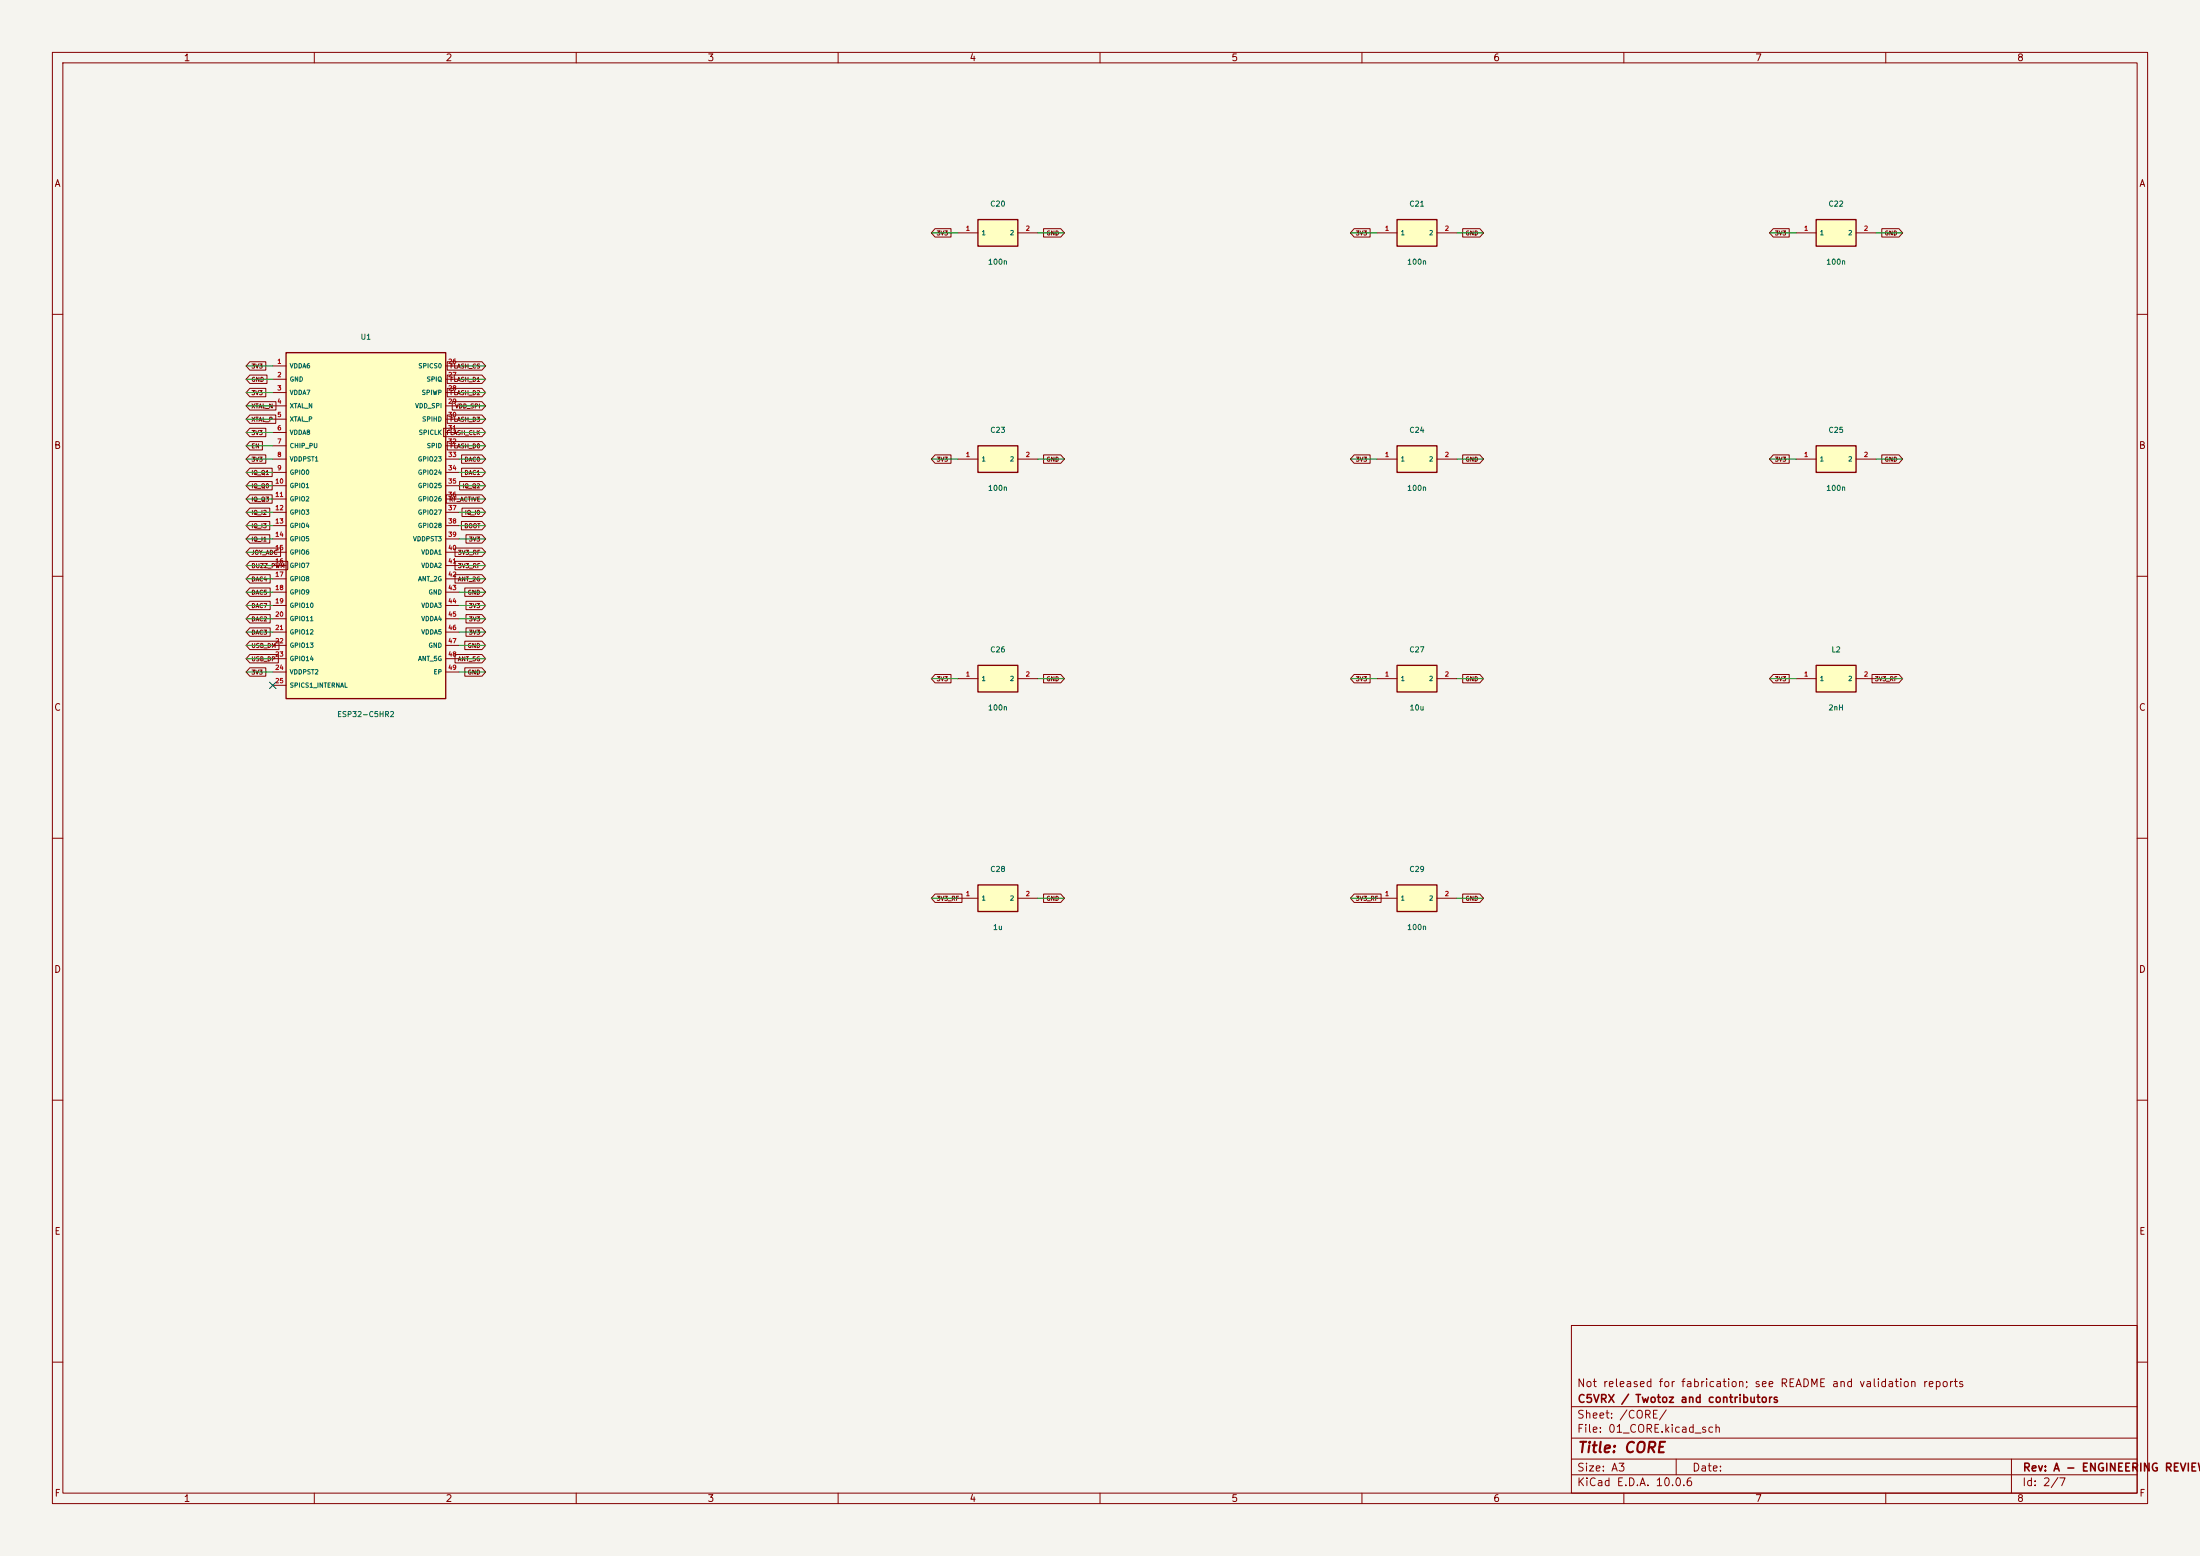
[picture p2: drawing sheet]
(kicad_sch (version 20260306) (generator "eeschema") (generator_version "10.0") (paper "A3") (title_block (title "CORE") (rev "A - ENGINEERING REVIEW") (company "C5VRX / Twotoz and contributors") (comment 1 "Not released for fabrication; see README and validation reports"))(lib_symbols (symbol "PRO:U1" (pin_names (offset 0.6)) (exclude_from_sim no) (in_bom yes) (on_board yes)(property "Reference" "U1" (at 0 35.02 0) (effects (font (size 1 1)) ))(property "Value" "ESP32-C5HR2" (at 0 -35.02 0) (effects (font (size 1 1)) ))(symbol "U1_0_1" (rectangle (start -15.24 33.02) (end 15.24 -33.02) (stroke (width 0.254) (type default)) (fill (type background))))(symbol "U1_1_1"(pin passive line (at -17.78 30.48 0) (length 2.54) (name "VDDA6" (effects (font (size 0.85 0.85)) )) (number "1" (effects (font (size 0.85 0.85)) )))(pin passive line (at -17.78 27.94 0) (length 2.54) (name "GND" (effects (font (size 0.85 0.85)) )) (number "2" (effects (font (size 0.85 0.85)) )))(pin passive line (at -17.78 25.4 0) (length 2.54) (name "VDDA7" (effects (font (size 0.85 0.85)) )) (number "3" (effects (font (size 0.85 0.85)) )))(pin passive line (at -17.78 22.86 0) (length 2.54) (name "XTAL_N" (effects (font (size 0.85 0.85)) )) (number "4" (effects (font (size 0.85 0.85)) )))(pin passive line (at -17.78 20.32 0) (length 2.54) (name "XTAL_P" (effects (font (size 0.85 0.85)) )) (number "5" (effects (font (size 0.85 0.85)) )))(pin passive line (at -17.78 17.78 0) (length 2.54) (name "VDDA8" (effects (font (size 0.85 0.85)) )) (number "6" (effects (font (size 0.85 0.85)) )))(pin passive line (at -17.78 15.24 0) (length 2.54) (name "CHIP_PU" (effects (font (size 0.85 0.85)) )) (number "7" (effects (font (size 0.85 0.85)) )))(pin passive line (at -17.78 12.7 0) (length 2.54) (name "VDDPST1" (effects (font (size 0.85 0.85)) )) (number "8" (effects (font (size 0.85 0.85)) )))(pin passive line (at -17.78 10.16 0) (length 2.54) (name "GPIO0" (effects (font (size 0.85 0.85)) )) (number "9" (effects (font (size 0.85 0.85)) )))(pin passive line (at -17.78 7.620000000000001 0) (length 2.54) (name "GPIO1" (effects (font (size 0.85 0.85)) )) (number "10" (effects (font (size 0.85 0.85)) )))(pin passive line (at -17.78 5.080000000000002 0) (length 2.54) (name "GPIO2" (effects (font (size 0.85 0.85)) )) (number "11" (effects (font (size 0.85 0.85)) )))(pin passive line (at -17.78 2.539999999999999 0) (length 2.54) (name "GPIO3" (effects (font (size 0.85 0.85)) )) (number "12" (effects (font (size 0.85 0.85)) )))(pin passive line (at -17.78 0.0 0) (length 2.54) (name "GPIO4" (effects (font (size 0.85 0.85)) )) (number "13" (effects (font (size 0.85 0.85)) )))(pin passive line (at -17.78 -2.5400000000000027 0) (length 2.54) (name "GPIO5" (effects (font (size 0.85 0.85)) )) (number "14" (effects (font (size 0.85 0.85)) )))(pin passive line (at -17.78 -5.080000000000002 0) (length 2.54) (name "GPIO6" (effects (font (size 0.85 0.85)) )) (number "15" (effects (font (size 0.85 0.85)) )))(pin passive line (at -17.78 -7.620000000000001 0) (length 2.54) (name "GPIO7" (effects (font (size 0.85 0.85)) )) (number "16" (effects (font (size 0.85 0.85)) )))(pin passive line (at -17.78 -10.16 0) (length 2.54) (name "GPIO8" (effects (font (size 0.85 0.85)) )) (number "17" (effects (font (size 0.85 0.85)) )))(pin passive line (at -17.78 -12.7 0) (length 2.54) (name "GPIO9" (effects (font (size 0.85 0.85)) )) (number "18" (effects (font (size 0.85 0.85)) )))(pin passive line (at -17.78 -15.239999999999998 0) (length 2.54) (name "GPIO10" (effects (font (size 0.85 0.85)) )) (number "19" (effects (font (size 0.85 0.85)) )))(pin passive line (at -17.78 -17.779999999999998 0) (length 2.54) (name "GPIO11" (effects (font (size 0.85 0.85)) )) (number "20" (effects (font (size 0.85 0.85)) )))(pin passive line (at -17.78 -20.319999999999997 0) (length 2.54) (name "GPIO12" (effects (font (size 0.85 0.85)) )) (number "21" (effects (font (size 0.85 0.85)) )))(pin passive line (at -17.78 -22.860000000000003 0) (length 2.54) (name "GPIO13" (effects (font (size 0.85 0.85)) )) (number "22" (effects (font (size 0.85 0.85)) )))(pin passive line (at -17.78 -25.400000000000002 0) (length 2.54) (name "GPIO14" (effects (font (size 0.85 0.85)) )) (number "23" (effects (font (size 0.85 0.85)) )))(pin passive line (at -17.78 -27.94 0) (length 2.54) (name "VDDPST2" (effects (font (size 0.85 0.85)) )) (number "24" (effects (font (size 0.85 0.85)) )))(pin passive line (at -17.78 -30.48 0) (length 2.54) (name "SPICS1_INTERNAL" (effects (font (size 0.85 0.85)) )) (number "25" (effects (font (size 0.85 0.85)) )))(pin passive line (at 17.78 30.48 180) (length 2.54) (name "SPICS0" (effects (font (size 0.85 0.85)) )) (number "26" (effects (font (size 0.85 0.85)) )))(pin passive line (at 17.78 27.94 180) (length 2.54) (name "SPIQ" (effects (font (size 0.85 0.85)) )) (number "27" (effects (font (size 0.85 0.85)) )))(pin passive line (at 17.78 25.4 180) (length 2.54) (name "SPIWP" (effects (font (size 0.85 0.85)) )) (number "28" (effects (font (size 0.85 0.85)) )))(pin passive line (at 17.78 22.86 180) (length 2.54) (name "VDD_SPI" (effects (font (size 0.85 0.85)) )) (number "29" (effects (font (size 0.85 0.85)) )))(pin passive line (at 17.78 20.32 180) (length 2.54) (name "SPIHD" (effects (font (size 0.85 0.85)) )) (number "30" (effects (font (size 0.85 0.85)) )))(pin passive line (at 17.78 17.78 180) (length 2.54) (name "SPICLK" (effects (font (size 0.85 0.85)) )) (number "31" (effects (font (size 0.85 0.85)) )))(pin passive line (at 17.78 15.24 180) (length 2.54) (name "SPID" (effects (font (size 0.85 0.85)) )) (number "32" (effects (font (size 0.85 0.85)) )))(pin passive line (at 17.78 12.7 180) (length 2.54) (name "GPIO23" (effects (font (size 0.85 0.85)) )) (number "33" (effects (font (size 0.85 0.85)) )))(pin passive line (at 17.78 10.16 180) (length 2.54) (name "GPIO24" (effects (font (size 0.85 0.85)) )) (number "34" (effects (font (size 0.85 0.85)) )))(pin passive line (at 17.78 7.620000000000001 180) (length 2.54) (name "GPIO25" (effects (font (size 0.85 0.85)) )) (number "35" (effects (font (size 0.85 0.85)) )))(pin passive line (at 17.78 5.080000000000002 180) (length 2.54) (name "GPIO26" (effects (font (size 0.85 0.85)) )) (number "36" (effects (font (size 0.85 0.85)) )))(pin passive line (at 17.78 2.539999999999999 180) (length 2.54) (name "GPIO27" (effects (font (size 0.85 0.85)) )) (number "37" (effects (font (size 0.85 0.85)) )))(pin passive line (at 17.78 0.0 180) (length 2.54) (name "GPIO28" (effects (font (size 0.85 0.85)) )) (number "38" (effects (font (size 0.85 0.85)) )))(pin passive line (at 17.78 -2.5400000000000027 180) (length 2.54) (name "VDDPST3" (effects (font (size 0.85 0.85)) )) (number "39" (effects (font (size 0.85 0.85)) )))(pin passive line (at 17.78 -5.080000000000002 180) (length 2.54) (name "VDDA1" (effects (font (size 0.85 0.85)) )) (number "40" (effects (font (size 0.85 0.85)) )))(pin passive line (at 17.78 -7.620000000000001 180) (length 2.54) (name "VDDA2" (effects (font (size 0.85 0.85)) )) (number "41" (effects (font (size 0.85 0.85)) )))(pin passive line (at 17.78 -10.16 180) (length 2.54) (name "ANT_2G" (effects (font (size 0.85 0.85)) )) (number "42" (effects (font (size 0.85 0.85)) )))(pin passive line (at 17.78 -12.7 180) (length 2.54) (name "GND" (effects (font (size 0.85 0.85)) )) (number "43" (effects (font (size 0.85 0.85)) )))(pin passive line (at 17.78 -15.239999999999998 180) (length 2.54) (name "VDDA3" (effects (font (size 0.85 0.85)) )) (number "44" (effects (font (size 0.85 0.85)) )))(pin passive line (at 17.78 -17.779999999999998 180) (length 2.54) (name "VDDA4" (effects (font (size 0.85 0.85)) )) (number "45" (effects (font (size 0.85 0.85)) )))(pin passive line (at 17.78 -20.319999999999997 180) (length 2.54) (name "VDDA5" (effects (font (size 0.85 0.85)) )) (number "46" (effects (font (size 0.85 0.85)) )))(pin passive line (at 17.78 -22.860000000000003 180) (length 2.54) (name "GND" (effects (font (size 0.85 0.85)) )) (number "47" (effects (font (size 0.85 0.85)) )))(pin passive line (at 17.78 -25.400000000000002 180) (length 2.54) (name "ANT_5G" (effects (font (size 0.85 0.85)) )) (number "48" (effects (font (size 0.85 0.85)) )))(pin passive line (at 17.78 -27.94 180) (length 2.54) (name "EP" (effects (font (size 0.85 0.85)) )) (number "49" (effects (font (size 0.85 0.85)) )))))(symbol "PRO:C20" (pin_names (offset 0.6)) (exclude_from_sim no) (in_bom yes) (on_board yes)(property "Reference" "C20" (at 0 4.54 0) (effects (font (size 1 1)) ))(property "Value" "100n" (at 0 -4.54 0) (effects (font (size 1 1)) ))(symbol "C20_0_1" (rectangle (start -3.81 2.54) (end 3.81 -2.54) (stroke (width 0.254) (type default)) (fill (type background))))(symbol "C20_1_1"(pin passive line (at -7.62 0 0) (length 3.81) (name "1" (effects (font (size 0.85 0.85)) )) (number "1" (effects (font (size 0.85 0.85)) )))(pin passive line (at 7.62 0 180) (length 3.81) (name "2" (effects (font (size 0.85 0.85)) )) (number "2" (effects (font (size 0.85 0.85)) )))))(symbol "PRO:C21" (pin_names (offset 0.6)) (exclude_from_sim no) (in_bom yes) (on_board yes)(property "Reference" "C21" (at 0 4.54 0) (effects (font (size 1 1)) ))(property "Value" "100n" (at 0 -4.54 0) (effects (font (size 1 1)) ))(symbol "C21_0_1" (rectangle (start -3.81 2.54) (end 3.81 -2.54) (stroke (width 0.254) (type default)) (fill (type background))))(symbol "C21_1_1"(pin passive line (at -7.62 0 0) (length 3.81) (name "1" (effects (font (size 0.85 0.85)) )) (number "1" (effects (font (size 0.85 0.85)) )))(pin passive line (at 7.62 0 180) (length 3.81) (name "2" (effects (font (size 0.85 0.85)) )) (number "2" (effects (font (size 0.85 0.85)) )))))(symbol "PRO:C22" (pin_names (offset 0.6)) (exclude_from_sim no) (in_bom yes) (on_board yes)(property "Reference" "C22" (at 0 4.54 0) (effects (font (size 1 1)) ))(property "Value" "100n" (at 0 -4.54 0) (effects (font (size 1 1)) ))(symbol "C22_0_1" (rectangle (start -3.81 2.54) (end 3.81 -2.54) (stroke (width 0.254) (type default)) (fill (type background))))(symbol "C22_1_1"(pin passive line (at -7.62 0 0) (length 3.81) (name "1" (effects (font (size 0.85 0.85)) )) (number "1" (effects (font (size 0.85 0.85)) )))(pin passive line (at 7.62 0 180) (length 3.81) (name "2" (effects (font (size 0.85 0.85)) )) (number "2" (effects (font (size 0.85 0.85)) )))))(symbol "PRO:C23" (pin_names (offset 0.6)) (exclude_from_sim no) (in_bom yes) (on_board yes)(property "Reference" "C23" (at 0 4.54 0) (effects (font (size 1 1)) ))(property "Value" "100n" (at 0 -4.54 0) (effects (font (size 1 1)) ))(symbol "C23_0_1" (rectangle (start -3.81 2.54) (end 3.81 -2.54) (stroke (width 0.254) (type default)) (fill (type background))))(symbol "C23_1_1"(pin passive line (at -7.62 0 0) (length 3.81) (name "1" (effects (font (size 0.85 0.85)) )) (number "1" (effects (font (size 0.85 0.85)) )))(pin passive line (at 7.62 0 180) (length 3.81) (name "2" (effects (font (size 0.85 0.85)) )) (number "2" (effects (font (size 0.85 0.85)) )))))(symbol "PRO:C24" (pin_names (offset 0.6)) (exclude_from_sim no) (in_bom yes) (on_board yes)(property "Reference" "C24" (at 0 4.54 0) (effects (font (size 1 1)) ))(property "Value" "100n" (at 0 -4.54 0) (effects (font (size 1 1)) ))(symbol "C24_0_1" (rectangle (start -3.81 2.54) (end 3.81 -2.54) (stroke (width 0.254) (type default)) (fill (type background))))(symbol "C24_1_1"(pin passive line (at -7.62 0 0) (length 3.81) (name "1" (effects (font (size 0.85 0.85)) )) (number "1" (effects (font (size 0.85 0.85)) )))(pin passive line (at 7.62 0 180) (length 3.81) (name "2" (effects (font (size 0.85 0.85)) )) (number "2" (effects (font (size 0.85 0.85)) )))))(symbol "PRO:C25" (pin_names (offset 0.6)) (exclude_from_sim no) (in_bom yes) (on_board yes)(property "Reference" "C25" (at 0 4.54 0) (effects (font (size 1 1)) ))(property "Value" "100n" (at 0 -4.54 0) (effects (font (size 1 1)) ))(symbol "C25_0_1" (rectangle (start -3.81 2.54) (end 3.81 -2.54) (stroke (width 0.254) (type default)) (fill (type background))))(symbol "C25_1_1"(pin passive line (at -7.62 0 0) (length 3.81) (name "1" (effects (font (size 0.85 0.85)) )) (number "1" (effects (font (size 0.85 0.85)) )))(pin passive line (at 7.62 0 180) (length 3.81) (name "2" (effects (font (size 0.85 0.85)) )) (number "2" (effects (font (size 0.85 0.85)) )))))(symbol "PRO:C26" (pin_names (offset 0.6)) (exclude_from_sim no) (in_bom yes) (on_board yes)(property "Reference" "C26" (at 0 4.54 0) (effects (font (size 1 1)) ))(property "Value" "100n" (at 0 -4.54 0) (effects (font (size 1 1)) ))(symbol "C26_0_1" (rectangle (start -3.81 2.54) (end 3.81 -2.54) (stroke (width 0.254) (type default)) (fill (type background))))(symbol "C26_1_1"(pin passive line (at -7.62 0 0) (length 3.81) (name "1" (effects (font (size 0.85 0.85)) )) (number "1" (effects (font (size 0.85 0.85)) )))(pin passive line (at 7.62 0 180) (length 3.81) (name "2" (effects (font (size 0.85 0.85)) )) (number "2" (effects (font (size 0.85 0.85)) )))))(symbol "PRO:C27" (pin_names (offset 0.6)) (exclude_from_sim no) (in_bom yes) (on_board yes)(property "Reference" "C27" (at 0 4.54 0) (effects (font (size 1 1)) ))(property "Value" "10u" (at 0 -4.54 0) (effects (font (size 1 1)) ))(symbol "C27_0_1" (rectangle (start -3.81 2.54) (end 3.81 -2.54) (stroke (width 0.254) (type default)) (fill (type background))))(symbol "C27_1_1"(pin passive line (at -7.62 0 0) (length 3.81) (name "1" (effects (font (size 0.85 0.85)) )) (number "1" (effects (font (size 0.85 0.85)) )))(pin passive line (at 7.62 0 180) (length 3.81) (name "2" (effects (font (size 0.85 0.85)) )) (number "2" (effects (font (size 0.85 0.85)) )))))(symbol "PRO:L2" (pin_names (offset 0.6)) (exclude_from_sim no) (in_bom yes) (on_board yes)(property "Reference" "L2" (at 0 4.54 0) (effects (font (size 1 1)) ))(property "Value" "2nH" (at 0 -4.54 0) (effects (font (size 1 1)) ))(symbol "L2_0_1" (rectangle (start -3.81 2.54) (end 3.81 -2.54) (stroke (width 0.254) (type default)) (fill (type background))))(symbol "L2_1_1"(pin passive line (at -7.62 0 0) (length 3.81) (name "1" (effects (font (size 0.85 0.85)) )) (number "1" (effects (font (size 0.85 0.85)) )))(pin passive line (at 7.62 0 180) (length 3.81) (name "2" (effects (font (size 0.85 0.85)) )) (number "2" (effects (font (size 0.85 0.85)) )))))(symbol "PRO:C28" (pin_names (offset 0.6)) (exclude_from_sim no) (in_bom yes) (on_board yes)(property "Reference" "C28" (at 0 4.54 0) (effects (font (size 1 1)) ))(property "Value" "1u" (at 0 -4.54 0) (effects (font (size 1 1)) ))(symbol "C28_0_1" (rectangle (start -3.81 2.54) (end 3.81 -2.54) (stroke (width 0.254) (type default)) (fill (type background))))(symbol "C28_1_1"(pin passive line (at -7.62 0 0) (length 3.81) (name "1" (effects (font (size 0.85 0.85)) )) (number "1" (effects (font (size 0.85 0.85)) )))(pin passive line (at 7.62 0 180) (length 3.81) (name "2" (effects (font (size 0.85 0.85)) )) (number "2" (effects (font (size 0.85 0.85)) )))))(symbol "PRO:C29" (pin_names (offset 0.6)) (exclude_from_sim no) (in_bom yes) (on_board yes)(property "Reference" "C29" (at 0 4.54 0) (effects (font (size 1 1)) ))(property "Value" "100n" (at 0 -4.54 0) (effects (font (size 1 1)) ))(symbol "C29_0_1" (rectangle (start -3.81 2.54) (end 3.81 -2.54) (stroke (width 0.254) (type default)) (fill (type background))))(symbol "C29_1_1"(pin passive line (at -7.62 0 0) (length 3.81) (name "1" (effects (font (size 0.85 0.85)) )) (number "1" (effects (font (size 0.85 0.85)) )))(pin passive line (at 7.62 0 180) (length 3.81) (name "2" (effects (font (size 0.85 0.85)) )) (number "2" (effects (font (size 0.85 0.85)) ))))))(symbol (lib_id "PRO:U1") (at 69.85 100.33 0) (unit 1) (exclude_from_sim no) (in_bom yes) (on_board yes) (dnp no)(property "Reference" "U1" (at 69.85 64.31 0) (effects (font (size 1 1)) ))(property "Value" "ESP32-C5HR2" (at 69.85 136.35 0) (effects (font (size 1 1)) ))(property "Footprint" "PRO:Package_DFN_QFN__QFN-48-1EP_6x6mm_P0.4mm_EP4.6x4.6mm" (at 69.85 100.33 0) (effects (font (size 1 1)) (hide yes)))(property "Datasheet" "https://www.espressif.com/sites/default/files/documentation/esp32-c5_datasheet_en.pdf" (at 69.85 100.33 0) (effects (font (size 1 1)) (hide yes)))(property "MPN" "ESP32-C5HR2" (at 69.85 100.33 0) (effects (font (size 1 1)) (hide yes)))(pin "1")(pin "2")(pin "3")(pin "4")(pin "5")(pin "6")(pin "7")(pin "8")(pin "9")(pin "10")(pin "11")(pin "12")(pin "13")(pin "14")(pin "15")(pin "16")(pin "17")(pin "18")(pin "19")(pin "20")(pin "21")(pin "22")(pin "23")(pin "24")(pin "25")(pin "26")(pin "27")(pin "28")(pin "29")(pin "30")(pin "31")(pin "32")(pin "33")(pin "34")(pin "35")(pin "36")(pin "37")(pin "38")(pin "39")(pin "40")(pin "41")(pin "42")(pin "43")(pin "44")(pin "45")(pin "46")(pin "47")(pin "48")(pin "49"))(wire (pts (xy 52.07 69.85) (xy 46.99 69.85)) (stroke (width 0) (type default)))(global_label "3V3" (shape input) (at 46.99 69.85 0) (effects (font (size 0.8 0.8)) (justify left))(property "Intersheetrefs" "${INTERSHEET_REFS}" (at 46.99 69.85 0) (effects (font (size 0.8 0.8)) (hide yes))))(wire (pts (xy 52.07 72.39) (xy 46.99 72.39)) (stroke (width 0) (type default)))(global_label "GND" (shape input) (at 46.99 72.39 0) (effects (font (size 0.8 0.8)) (justify left))(property "Intersheetrefs" "${INTERSHEET_REFS}" (at 46.99 72.39 0) (effects (font (size 0.8 0.8)) (hide yes))))(wire (pts (xy 52.07 74.93) (xy 46.99 74.93)) (stroke (width 0) (type default)))(global_label "3V3" (shape input) (at 46.99 74.93 0) (effects (font (size 0.8 0.8)) (justify left))(property "Intersheetrefs" "${INTERSHEET_REFS}" (at 46.99 74.93 0) (effects (font (size 0.8 0.8)) (hide yes))))(wire (pts (xy 52.07 77.47) (xy 46.99 77.47)) (stroke (width 0) (type default)))(global_label "XTAL_N" (shape input) (at 46.99 77.47 0) (effects (font (size 0.8 0.8)) (justify left))(property "Intersheetrefs" "${INTERSHEET_REFS}" (at 46.99 77.47 0) (effects (font (size 0.8 0.8)) (hide yes))))(wire (pts (xy 52.07 80.01) (xy 46.99 80.01)) (stroke (width 0) (type default)))(global_label "XTAL_P" (shape input) (at 46.99 80.01 0) (effects (font (size 0.8 0.8)) (justify left))(property "Intersheetrefs" "${INTERSHEET_REFS}" (at 46.99 80.01 0) (effects (font (size 0.8 0.8)) (hide yes))))(wire (pts (xy 52.07 82.55) (xy 46.99 82.55)) (stroke (width 0) (type default)))(global_label "3V3" (shape input) (at 46.99 82.55 0) (effects (font (size 0.8 0.8)) (justify left))(property "Intersheetrefs" "${INTERSHEET_REFS}" (at 46.99 82.55 0) (effects (font (size 0.8 0.8)) (hide yes))))(wire (pts (xy 52.07 85.09) (xy 46.99 85.09)) (stroke (width 0) (type default)))(global_label "EN" (shape input) (at 46.99 85.09 0) (effects (font (size 0.8 0.8)) (justify left))(property "Intersheetrefs" "${INTERSHEET_REFS}" (at 46.99 85.09 0) (effects (font (size 0.8 0.8)) (hide yes))))(wire (pts (xy 52.07 87.63) (xy 46.99 87.63)) (stroke (width 0) (type default)))(global_label "3V3" (shape input) (at 46.99 87.63 0) (effects (font (size 0.8 0.8)) (justify left))(property "Intersheetrefs" "${INTERSHEET_REFS}" (at 46.99 87.63 0) (effects (font (size 0.8 0.8)) (hide yes))))(wire (pts (xy 52.07 90.17) (xy 46.99 90.17)) (stroke (width 0) (type default)))(global_label "IQ_Q1" (shape input) (at 46.99 90.17 0) (effects (font (size 0.8 0.8)) (justify left))(property "Intersheetrefs" "${INTERSHEET_REFS}" (at 46.99 90.17 0) (effects (font (size 0.8 0.8)) (hide yes))))(wire (pts (xy 52.07 92.71) (xy 46.99 92.71)) (stroke (width 0) (type default)))(global_label "IQ_Q0" (shape input) (at 46.99 92.71 0) (effects (font (size 0.8 0.8)) (justify left))(property "Intersheetrefs" "${INTERSHEET_REFS}" (at 46.99 92.71 0) (effects (font (size 0.8 0.8)) (hide yes))))(wire (pts (xy 52.07 95.25) (xy 46.99 95.25)) (stroke (width 0) (type default)))(global_label "IQ_Q3" (shape input) (at 46.99 95.25 0) (effects (font (size 0.8 0.8)) (justify left))(property "Intersheetrefs" "${INTERSHEET_REFS}" (at 46.99 95.25 0) (effects (font (size 0.8 0.8)) (hide yes))))(wire (pts (xy 52.07 97.79) (xy 46.99 97.79)) (stroke (width 0) (type default)))(global_label "IQ_I2" (shape input) (at 46.99 97.79 0) (effects (font (size 0.8 0.8)) (justify left))(property "Intersheetrefs" "${INTERSHEET_REFS}" (at 46.99 97.79 0) (effects (font (size 0.8 0.8)) (hide yes))))(wire (pts (xy 52.07 100.33) (xy 46.99 100.33)) (stroke (width 0) (type default)))(global_label "IQ_I3" (shape input) (at 46.99 100.33 0) (effects (font (size 0.8 0.8)) (justify left))(property "Intersheetrefs" "${INTERSHEET_REFS}" (at 46.99 100.33 0) (effects (font (size 0.8 0.8)) (hide yes))))(wire (pts (xy 52.07 102.87) (xy 46.99 102.87)) (stroke (width 0) (type default)))(global_label "IQ_I1" (shape input) (at 46.99 102.87 0) (effects (font (size 0.8 0.8)) (justify left))(property "Intersheetrefs" "${INTERSHEET_REFS}" (at 46.99 102.87 0) (effects (font (size 0.8 0.8)) (hide yes))))(wire (pts (xy 52.07 105.41) (xy 46.99 105.41)) (stroke (width 0) (type default)))(global_label "JOY_ADC" (shape input) (at 46.99 105.41 0) (effects (font (size 0.8 0.8)) (justify left))(property "Intersheetrefs" "${INTERSHEET_REFS}" (at 46.99 105.41 0) (effects (font (size 0.8 0.8)) (hide yes))))(wire (pts (xy 52.07 107.95) (xy 46.99 107.95)) (stroke (width 0) (type default)))(global_label "BUZZ_PWM" (shape input) (at 46.99 107.95 0) (effects (font (size 0.8 0.8)) (justify left))(property "Intersheetrefs" "${INTERSHEET_REFS}" (at 46.99 107.95 0) (effects (font (size 0.8 0.8)) (hide yes))))(wire (pts (xy 52.07 110.49) (xy 46.99 110.49)) (stroke (width 0) (type default)))(global_label "DAC4" (shape input) (at 46.99 110.49 0) (effects (font (size 0.8 0.8)) (justify left))(property "Intersheetrefs" "${INTERSHEET_REFS}" (at 46.99 110.49 0) (effects (font (size 0.8 0.8)) (hide yes))))(wire (pts (xy 52.07 113.03) (xy 46.99 113.03)) (stroke (width 0) (type default)))(global_label "DAC5" (shape input) (at 46.99 113.03 0) (effects (font (size 0.8 0.8)) (justify left))(property "Intersheetrefs" "${INTERSHEET_REFS}" (at 46.99 113.03 0) (effects (font (size 0.8 0.8)) (hide yes))))(wire (pts (xy 52.07 115.57) (xy 46.99 115.57)) (stroke (width 0) (type default)))(global_label "DAC7" (shape input) (at 46.99 115.57 0) (effects (font (size 0.8 0.8)) (justify left))(property "Intersheetrefs" "${INTERSHEET_REFS}" (at 46.99 115.57 0) (effects (font (size 0.8 0.8)) (hide yes))))(wire (pts (xy 52.07 118.11) (xy 46.99 118.11)) (stroke (width 0) (type default)))(global_label "DAC2" (shape input) (at 46.99 118.11 0) (effects (font (size 0.8 0.8)) (justify left))(property "Intersheetrefs" "${INTERSHEET_REFS}" (at 46.99 118.11 0) (effects (font (size 0.8 0.8)) (hide yes))))(wire (pts (xy 52.07 120.65) (xy 46.99 120.65)) (stroke (width 0) (type default)))(global_label "DAC3" (shape input) (at 46.99 120.65 0) (effects (font (size 0.8 0.8)) (justify left))(property "Intersheetrefs" "${INTERSHEET_REFS}" (at 46.99 120.65 0) (effects (font (size 0.8 0.8)) (hide yes))))(wire (pts (xy 52.07 123.19) (xy 46.99 123.19)) (stroke (width 0) (type default)))(global_label "USB_DM" (shape input) (at 46.99 123.19 0) (effects (font (size 0.8 0.8)) (justify left))(property "Intersheetrefs" "${INTERSHEET_REFS}" (at 46.99 123.19 0) (effects (font (size 0.8 0.8)) (hide yes))))(wire (pts (xy 52.07 125.73) (xy 46.99 125.73)) (stroke (width 0) (type default)))(global_label "USB_DP" (shape input) (at 46.99 125.73 0) (effects (font (size 0.8 0.8)) (justify left))(property "Intersheetrefs" "${INTERSHEET_REFS}" (at 46.99 125.73 0) (effects (font (size 0.8 0.8)) (hide yes))))(wire (pts (xy 52.07 128.27) (xy 46.99 128.27)) (stroke (width 0) (type default)))(global_label "3V3" (shape input) (at 46.99 128.27 0) (effects (font (size 0.8 0.8)) (justify left))(property "Intersheetrefs" "${INTERSHEET_REFS}" (at 46.99 128.27 0) (effects (font (size 0.8 0.8)) (hide yes))))(no_connect (at 52.07 130.81))(wire (pts (xy 87.63 69.85) (xy 92.71 69.85)) (stroke (width 0) (type default)))(global_label "FLASH_CS" (shape input) (at 92.71 69.85 180) (effects (font (size 0.8 0.8)) (justify right))(property "Intersheetrefs" "${INTERSHEET_REFS}" (at 92.71 69.85 0) (effects (font (size 0.8 0.8)) (hide yes))))(wire (pts (xy 87.63 72.39) (xy 92.71 72.39)) (stroke (width 0) (type default)))(global_label "FLASH_D1" (shape input) (at 92.71 72.39 180) (effects (font (size 0.8 0.8)) (justify right))(property "Intersheetrefs" "${INTERSHEET_REFS}" (at 92.71 72.39 0) (effects (font (size 0.8 0.8)) (hide yes))))(wire (pts (xy 87.63 74.93) (xy 92.71 74.93)) (stroke (width 0) (type default)))(global_label "FLASH_D2" (shape input) (at 92.71 74.93 180) (effects (font (size 0.8 0.8)) (justify right))(property "Intersheetrefs" "${INTERSHEET_REFS}" (at 92.71 74.93 0) (effects (font (size 0.8 0.8)) (hide yes))))(wire (pts (xy 87.63 77.47) (xy 92.71 77.47)) (stroke (width 0) (type default)))(global_label "VDD_SPI" (shape input) (at 92.71 77.47 180) (effects (font (size 0.8 0.8)) (justify right))(property "Intersheetrefs" "${INTERSHEET_REFS}" (at 92.71 77.47 0) (effects (font (size 0.8 0.8)) (hide yes))))(wire (pts (xy 87.63 80.01) (xy 92.71 80.01)) (stroke (width 0) (type default)))(global_label "FLASH_D3" (shape input) (at 92.71 80.01 180) (effects (font (size 0.8 0.8)) (justify right))(property "Intersheetrefs" "${INTERSHEET_REFS}" (at 92.71 80.01 0) (effects (font (size 0.8 0.8)) (hide yes))))(wire (pts (xy 87.63 82.55) (xy 92.71 82.55)) (stroke (width 0) (type default)))(global_label "FLASH_CLK" (shape input) (at 92.71 82.55 180) (effects (font (size 0.8 0.8)) (justify right))(property "Intersheetrefs" "${INTERSHEET_REFS}" (at 92.71 82.55 0) (effects (font (size 0.8 0.8)) (hide yes))))(wire (pts (xy 87.63 85.09) (xy 92.71 85.09)) (stroke (width 0) (type default)))(global_label "FLASH_D0" (shape input) (at 92.71 85.09 180) (effects (font (size 0.8 0.8)) (justify right))(property "Intersheetrefs" "${INTERSHEET_REFS}" (at 92.71 85.09 0) (effects (font (size 0.8 0.8)) (hide yes))))(wire (pts (xy 87.63 87.63) (xy 92.71 87.63)) (stroke (width 0) (type default)))(global_label "DAC0" (shape input) (at 92.71 87.63 180) (effects (font (size 0.8 0.8)) (justify right))(property "Intersheetrefs" "${INTERSHEET_REFS}" (at 92.71 87.63 0) (effects (font (size 0.8 0.8)) (hide yes))))(wire (pts (xy 87.63 90.17) (xy 92.71 90.17)) (stroke (width 0) (type default)))(global_label "DAC1" (shape input) (at 92.71 90.17 180) (effects (font (size 0.8 0.8)) (justify right))(property "Intersheetrefs" "${INTERSHEET_REFS}" (at 92.71 90.17 0) (effects (font (size 0.8 0.8)) (hide yes))))(wire (pts (xy 87.63 92.71) (xy 92.71 92.71)) (stroke (width 0) (type default)))(global_label "IQ_Q2" (shape input) (at 92.71 92.71 180) (effects (font (size 0.8 0.8)) (justify right))(property "Intersheetrefs" "${INTERSHEET_REFS}" (at 92.71 92.71 0) (effects (font (size 0.8 0.8)) (hide yes))))(wire (pts (xy 87.63 95.25) (xy 92.71 95.25)) (stroke (width 0) (type default)))(global_label "RF_ACTIVE" (shape input) (at 92.71 95.25 180) (effects (font (size 0.8 0.8)) (justify right))(property "Intersheetrefs" "${INTERSHEET_REFS}" (at 92.71 95.25 0) (effects (font (size 0.8 0.8)) (hide yes))))(wire (pts (xy 87.63 97.79) (xy 92.71 97.79)) (stroke (width 0) (type default)))(global_label "IQ_I0" (shape input) (at 92.71 97.79 180) (effects (font (size 0.8 0.8)) (justify right))(property "Intersheetrefs" "${INTERSHEET_REFS}" (at 92.71 97.79 0) (effects (font (size 0.8 0.8)) (hide yes))))(wire (pts (xy 87.63 100.33) (xy 92.71 100.33)) (stroke (width 0) (type default)))(global_label "BOOT" (shape input) (at 92.71 100.33 180) (effects (font (size 0.8 0.8)) (justify right))(property "Intersheetrefs" "${INTERSHEET_REFS}" (at 92.71 100.33 0) (effects (font (size 0.8 0.8)) (hide yes))))(wire (pts (xy 87.63 102.87) (xy 92.71 102.87)) (stroke (width 0) (type default)))(global_label "3V3" (shape input) (at 92.71 102.87 180) (effects (font (size 0.8 0.8)) (justify right))(property "Intersheetrefs" "${INTERSHEET_REFS}" (at 92.71 102.87 0) (effects (font (size 0.8 0.8)) (hide yes))))(wire (pts (xy 87.63 105.41) (xy 92.71 105.41)) (stroke (width 0) (type default)))(global_label "3V3_RF" (shape input) (at 92.71 105.41 180) (effects (font (size 0.8 0.8)) (justify right))(property "Intersheetrefs" "${INTERSHEET_REFS}" (at 92.71 105.41 0) (effects (font (size 0.8 0.8)) (hide yes))))(wire (pts (xy 87.63 107.95) (xy 92.71 107.95)) (stroke (width 0) (type default)))(global_label "3V3_RF" (shape input) (at 92.71 107.95 180) (effects (font (size 0.8 0.8)) (justify right))(property "Intersheetrefs" "${INTERSHEET_REFS}" (at 92.71 107.95 0) (effects (font (size 0.8 0.8)) (hide yes))))(wire (pts (xy 87.63 110.49) (xy 92.71 110.49)) (stroke (width 0) (type default)))(global_label "ANT_2G" (shape input) (at 92.71 110.49 180) (effects (font (size 0.8 0.8)) (justify right))(property "Intersheetrefs" "${INTERSHEET_REFS}" (at 92.71 110.49 0) (effects (font (size 0.8 0.8)) (hide yes))))(wire (pts (xy 87.63 113.03) (xy 92.71 113.03)) (stroke (width 0) (type default)))(global_label "GND" (shape input) (at 92.71 113.03 180) (effects (font (size 0.8 0.8)) (justify right))(property "Intersheetrefs" "${INTERSHEET_REFS}" (at 92.71 113.03 0) (effects (font (size 0.8 0.8)) (hide yes))))(wire (pts (xy 87.63 115.57) (xy 92.71 115.57)) (stroke (width 0) (type default)))(global_label "3V3" (shape input) (at 92.71 115.57 180) (effects (font (size 0.8 0.8)) (justify right))(property "Intersheetrefs" "${INTERSHEET_REFS}" (at 92.71 115.57 0) (effects (font (size 0.8 0.8)) (hide yes))))(wire (pts (xy 87.63 118.11) (xy 92.71 118.11)) (stroke (width 0) (type default)))(global_label "3V3" (shape input) (at 92.71 118.11 180) (effects (font (size 0.8 0.8)) (justify right))(property "Intersheetrefs" "${INTERSHEET_REFS}" (at 92.71 118.11 0) (effects (font (size 0.8 0.8)) (hide yes))))(wire (pts (xy 87.63 120.65) (xy 92.71 120.65)) (stroke (width 0) (type default)))(global_label "3V3" (shape input) (at 92.71 120.65 180) (effects (font (size 0.8 0.8)) (justify right))(property "Intersheetrefs" "${INTERSHEET_REFS}" (at 92.71 120.65 0) (effects (font (size 0.8 0.8)) (hide yes))))(wire (pts (xy 87.63 123.19) (xy 92.71 123.19)) (stroke (width 0) (type default)))(global_label "GND" (shape input) (at 92.71 123.19 180) (effects (font (size 0.8 0.8)) (justify right))(property "Intersheetrefs" "${INTERSHEET_REFS}" (at 92.71 123.19 0) (effects (font (size 0.8 0.8)) (hide yes))))(wire (pts (xy 87.63 125.73) (xy 92.71 125.73)) (stroke (width 0) (type default)))(global_label "ANT_5G" (shape input) (at 92.71 125.73 180) (effects (font (size 0.8 0.8)) (justify right))(property "Intersheetrefs" "${INTERSHEET_REFS}" (at 92.71 125.73 0) (effects (font (size 0.8 0.8)) (hide yes))))(wire (pts (xy 87.63 128.27) (xy 92.71 128.27)) (stroke (width 0) (type default)))(global_label "GND" (shape input) (at 92.71 128.27 180) (effects (font (size 0.8 0.8)) (justify right))(property "Intersheetrefs" "${INTERSHEET_REFS}" (at 92.71 128.27 0) (effects (font (size 0.8 0.8)) (hide yes))))(symbol (lib_id "PRO:C20") (at 190.5 44.45 0) (unit 1) (exclude_from_sim no) (in_bom yes) (on_board yes) (dnp no)(property "Reference" "C20" (at 190.5 38.910000000000004 0) (effects (font (size 1 1)) ))(property "Value" "100n" (at 190.5 49.99 0) (effects (font (size 1 1)) ))(property "Footprint" "PRO:Capacitor_SMD__C_0402_1005Metric" (at 190.5 44.45 0) (effects (font (size 1 1)) (hide yes)))(property "Datasheet" "" (at 190.5 44.45 0) (effects (font (size 1 1)) (hide yes)))(property "MPN" "GRM155R71C104KA88D" (at 190.5 44.45 0) (effects (font (size 1 1)) (hide yes)))(pin "1")(pin "2"))(wire (pts (xy 182.88 44.45) (xy 177.8 44.45)) (stroke (width 0) (type default)))(global_label "3V3" (shape input) (at 177.8 44.45 0) (effects (font (size 0.8 0.8)) (justify left))(property "Intersheetrefs" "${INTERSHEET_REFS}" (at 177.8 44.45 0) (effects (font (size 0.8 0.8)) (hide yes))))(wire (pts (xy 198.12 44.45) (xy 203.2 44.45)) (stroke (width 0) (type default)))(global_label "GND" (shape input) (at 203.2 44.45 180) (effects (font (size 0.8 0.8)) (justify right))(property "Intersheetrefs" "${INTERSHEET_REFS}" (at 203.2 44.45 0) (effects (font (size 0.8 0.8)) (hide yes))))(symbol (lib_id "PRO:C21") (at 270.51 44.45 0) (unit 1) (exclude_from_sim no) (in_bom yes) (on_board yes) (dnp no)(property "Reference" "C21" (at 270.51 38.910000000000004 0) (effects (font (size 1 1)) ))(property "Value" "100n" (at 270.51 49.99 0) (effects (font (size 1 1)) ))(property "Footprint" "PRO:Capacitor_SMD__C_0402_1005Metric" (at 270.51 44.45 0) (effects (font (size 1 1)) (hide yes)))(property "Datasheet" "" (at 270.51 44.45 0) (effects (font (size 1 1)) (hide yes)))(property "MPN" "GRM155R71C104KA88D" (at 270.51 44.45 0) (effects (font (size 1 1)) (hide yes)))(pin "1")(pin "2"))(wire (pts (xy 262.89 44.45) (xy 257.81 44.45)) (stroke (width 0) (type default)))(global_label "3V3" (shape input) (at 257.81 44.45 0) (effects (font (size 0.8 0.8)) (justify left))(property "Intersheetrefs" "${INTERSHEET_REFS}" (at 257.81 44.45 0) (effects (font (size 0.8 0.8)) (hide yes))))(wire (pts (xy 278.13 44.45) (xy 283.21 44.45)) (stroke (width 0) (type default)))(global_label "GND" (shape input) (at 283.21 44.45 180) (effects (font (size 0.8 0.8)) (justify right))(property "Intersheetrefs" "${INTERSHEET_REFS}" (at 283.21 44.45 0) (effects (font (size 0.8 0.8)) (hide yes))))(symbol (lib_id "PRO:C22") (at 350.52 44.45 0) (unit 1) (exclude_from_sim no) (in_bom yes) (on_board yes) (dnp no)(property "Reference" "C22" (at 350.52 38.910000000000004 0) (effects (font (size 1 1)) ))(property "Value" "100n" (at 350.52 49.99 0) (effects (font (size 1 1)) ))(property "Footprint" "PRO:Capacitor_SMD__C_0402_1005Metric" (at 350.52 44.45 0) (effects (font (size 1 1)) (hide yes)))(property "Datasheet" "" (at 350.52 44.45 0) (effects (font (size 1 1)) (hide yes)))(property "MPN" "GRM155R71C104KA88D" (at 350.52 44.45 0) (effects (font (size 1 1)) (hide yes)))(pin "1")(pin "2"))(wire (pts (xy 342.9 44.45) (xy 337.82 44.45)) (stroke (width 0) (type default)))(global_label "3V3" (shape input) (at 337.82 44.45 0) (effects (font (size 0.8 0.8)) (justify left))(property "Intersheetrefs" "${INTERSHEET_REFS}" (at 337.82 44.45 0) (effects (font (size 0.8 0.8)) (hide yes))))(wire (pts (xy 358.14 44.45) (xy 363.22 44.45)) (stroke (width 0) (type default)))(global_label "GND" (shape input) (at 363.22 44.45 180) (effects (font (size 0.8 0.8)) (justify right))(property "Intersheetrefs" "${INTERSHEET_REFS}" (at 363.22 44.45 0) (effects (font (size 0.8 0.8)) (hide yes))))(symbol (lib_id "PRO:C23") (at 190.5 87.63 0) (unit 1) (exclude_from_sim no) (in_bom yes) (on_board yes) (dnp no)(property "Reference" "C23" (at 190.5 82.08999999999999 0) (effects (font (size 1 1)) ))(property "Value" "100n" (at 190.5 93.17 0) (effects (font (size 1 1)) ))(property "Footprint" "PRO:Capacitor_SMD__C_0402_1005Metric" (at 190.5 87.63 0) (effects (font (size 1 1)) (hide yes)))(property "Datasheet" "" (at 190.5 87.63 0) (effects (font (size 1 1)) (hide yes)))(property "MPN" "GRM155R71C104KA88D" (at 190.5 87.63 0) (effects (font (size 1 1)) (hide yes)))(pin "1")(pin "2"))(wire (pts (xy 182.88 87.63) (xy 177.8 87.63)) (stroke (width 0) (type default)))(global_label "3V3" (shape input) (at 177.8 87.63 0) (effects (font (size 0.8 0.8)) (justify left))(property "Intersheetrefs" "${INTERSHEET_REFS}" (at 177.8 87.63 0) (effects (font (size 0.8 0.8)) (hide yes))))(wire (pts (xy 198.12 87.63) (xy 203.2 87.63)) (stroke (width 0) (type default)))(global_label "GND" (shape input) (at 203.2 87.63 180) (effects (font (size 0.8 0.8)) (justify right))(property "Intersheetrefs" "${INTERSHEET_REFS}" (at 203.2 87.63 0) (effects (font (size 0.8 0.8)) (hide yes))))(symbol (lib_id "PRO:C24") (at 270.51 87.63 0) (unit 1) (exclude_from_sim no) (in_bom yes) (on_board yes) (dnp no)(property "Reference" "C24" (at 270.51 82.08999999999999 0) (effects (font (size 1 1)) ))(property "Value" "100n" (at 270.51 93.17 0) (effects (font (size 1 1)) ))(property "Footprint" "PRO:Capacitor_SMD__C_0402_1005Metric" (at 270.51 87.63 0) (effects (font (size 1 1)) (hide yes)))(property "Datasheet" "" (at 270.51 87.63 0) (effects (font (size 1 1)) (hide yes)))(property "MPN" "GRM155R71C104KA88D" (at 270.51 87.63 0) (effects (font (size 1 1)) (hide yes)))(pin "1")(pin "2"))(wire (pts (xy 262.89 87.63) (xy 257.81 87.63)) (stroke (width 0) (type default)))(global_label "3V3" (shape input) (at 257.81 87.63 0) (effects (font (size 0.8 0.8)) (justify left))(property "Intersheetrefs" "${INTERSHEET_REFS}" (at 257.81 87.63 0) (effects (font (size 0.8 0.8)) (hide yes))))(wire (pts (xy 278.13 87.63) (xy 283.21 87.63)) (stroke (width 0) (type default)))(global_label "GND" (shape input) (at 283.21 87.63 180) (effects (font (size 0.8 0.8)) (justify right))(property "Intersheetrefs" "${INTERSHEET_REFS}" (at 283.21 87.63 0) (effects (font (size 0.8 0.8)) (hide yes))))(symbol (lib_id "PRO:C25") (at 350.52 87.63 0) (unit 1) (exclude_from_sim no) (in_bom yes) (on_board yes) (dnp no)(property "Reference" "C25" (at 350.52 82.08999999999999 0) (effects (font (size 1 1)) ))(property "Value" "100n" (at 350.52 93.17 0) (effects (font (size 1 1)) ))(property "Footprint" "PRO:Capacitor_SMD__C_0402_1005Metric" (at 350.52 87.63 0) (effects (font (size 1 1)) (hide yes)))(property "Datasheet" "" (at 350.52 87.63 0) (effects (font (size 1 1)) (hide yes)))(property "MPN" "GRM155R71C104KA88D" (at 350.52 87.63 0) (effects (font (size 1 1)) (hide yes)))(pin "1")(pin "2"))(wire (pts (xy 342.9 87.63) (xy 337.82 87.63)) (stroke (width 0) (type default)))(global_label "3V3" (shape input) (at 337.82 87.63 0) (effects (font (size 0.8 0.8)) (justify left))(property "Intersheetrefs" "${INTERSHEET_REFS}" (at 337.82 87.63 0) (effects (font (size 0.8 0.8)) (hide yes))))(wire (pts (xy 358.14 87.63) (xy 363.22 87.63)) (stroke (width 0) (type default)))(global_label "GND" (shape input) (at 363.22 87.63 180) (effects (font (size 0.8 0.8)) (justify right))(property "Intersheetrefs" "${INTERSHEET_REFS}" (at 363.22 87.63 0) (effects (font (size 0.8 0.8)) (hide yes))))(symbol (lib_id "PRO:C26") (at 190.5 129.54 0) (unit 1) (exclude_from_sim no) (in_bom yes) (on_board yes) (dnp no)(property "Reference" "C26" (at 190.5 123.99999999999999 0) (effects (font (size 1 1)) ))(property "Value" "100n" (at 190.5 135.07999999999998 0) (effects (font (size 1 1)) ))(property "Footprint" "PRO:Capacitor_SMD__C_0402_1005Metric" (at 190.5 129.54 0) (effects (font (size 1 1)) (hide yes)))(property "Datasheet" "" (at 190.5 129.54 0) (effects (font (size 1 1)) (hide yes)))(property "MPN" "GRM155R71C104KA88D" (at 190.5 129.54 0) (effects (font (size 1 1)) (hide yes)))(pin "1")(pin "2"))(wire (pts (xy 182.88 129.54) (xy 177.8 129.54)) (stroke (width 0) (type default)))(global_label "3V3" (shape input) (at 177.8 129.54 0) (effects (font (size 0.8 0.8)) (justify left))(property "Intersheetrefs" "${INTERSHEET_REFS}" (at 177.8 129.54 0) (effects (font (size 0.8 0.8)) (hide yes))))(wire (pts (xy 198.12 129.54) (xy 203.2 129.54)) (stroke (width 0) (type default)))(global_label "GND" (shape input) (at 203.2 129.54 180) (effects (font (size 0.8 0.8)) (justify right))(property "Intersheetrefs" "${INTERSHEET_REFS}" (at 203.2 129.54 0) (effects (font (size 0.8 0.8)) (hide yes))))(symbol (lib_id "PRO:C27") (at 270.51 129.54 0) (unit 1) (exclude_from_sim no) (in_bom yes) (on_board yes) (dnp no)(property "Reference" "C27" (at 270.51 123.99999999999999 0) (effects (font (size 1 1)) ))(property "Value" "10u" (at 270.51 135.07999999999998 0) (effects (font (size 1 1)) ))(property "Footprint" "PRO:Capacitor_SMD__C_0603_1608Metric" (at 270.51 129.54 0) (effects (font (size 1 1)) (hide yes)))(property "Datasheet" "" (at 270.51 129.54 0) (effects (font (size 1 1)) (hide yes)))(property "MPN" "GRM188R61A106KE69D" (at 270.51 129.54 0) (effects (font (size 1 1)) (hide yes)))(pin "1")(pin "2"))(wire (pts (xy 262.89 129.54) (xy 257.81 129.54)) (stroke (width 0) (type default)))(global_label "3V3" (shape input) (at 257.81 129.54 0) (effects (font (size 0.8 0.8)) (justify left))(property "Intersheetrefs" "${INTERSHEET_REFS}" (at 257.81 129.54 0) (effects (font (size 0.8 0.8)) (hide yes))))(wire (pts (xy 278.13 129.54) (xy 283.21 129.54)) (stroke (width 0) (type default)))(global_label "GND" (shape input) (at 283.21 129.54 180) (effects (font (size 0.8 0.8)) (justify right))(property "Intersheetrefs" "${INTERSHEET_REFS}" (at 283.21 129.54 0) (effects (font (size 0.8 0.8)) (hide yes))))(symbol (lib_id "PRO:L2") (at 350.52 129.54 0) (unit 1) (exclude_from_sim no) (in_bom yes) (on_board yes) (dnp no)(property "Reference" "L2" (at 350.52 123.99999999999999 0) (effects (font (size 1 1)) ))(property "Value" "2nH" (at 350.52 135.07999999999998 0) (effects (font (size 1 1)) ))(property "Footprint" "PRO:Inductor_SMD__L_0402_1005Metric" (at 350.52 129.54 0) (effects (font (size 1 1)) (hide yes)))(property "Datasheet" "" (at 350.52 129.54 0) (effects (font (size 1 1)) (hide yes)))(property "MPN" "LQG15HS2N0S02D" (at 350.52 129.54 0) (effects (font (size 1 1)) (hide yes)))(pin "1")(pin "2"))(wire (pts (xy 342.9 129.54) (xy 337.82 129.54)) (stroke (width 0) (type default)))(global_label "3V3" (shape input) (at 337.82 129.54 0) (effects (font (size 0.8 0.8)) (justify left))(property "Intersheetrefs" "${INTERSHEET_REFS}" (at 337.82 129.54 0) (effects (font (size 0.8 0.8)) (hide yes))))(wire (pts (xy 358.14 129.54) (xy 363.22 129.54)) (stroke (width 0) (type default)))(global_label "3V3_RF" (shape input) (at 363.22 129.54 180) (effects (font (size 0.8 0.8)) (justify right))(property "Intersheetrefs" "${INTERSHEET_REFS}" (at 363.22 129.54 0) (effects (font (size 0.8 0.8)) (hide yes))))(symbol (lib_id "PRO:C28") (at 190.5 171.45 0) (unit 1) (exclude_from_sim no) (in_bom yes) (on_board yes) (dnp no)(property "Reference" "C28" (at 190.5 165.91 0) (effects (font (size 1 1)) ))(property "Value" "1u" (at 190.5 176.98999999999998 0) (effects (font (size 1 1)) ))(property "Footprint" "PRO:Capacitor_SMD__C_0402_1005Metric" (at 190.5 171.45 0) (effects (font (size 1 1)) (hide yes)))(property "Datasheet" "" (at 190.5 171.45 0) (effects (font (size 1 1)) (hide yes)))(property "MPN" "GRM155R61A105KE15D" (at 190.5 171.45 0) (effects (font (size 1 1)) (hide yes)))(pin "1")(pin "2"))(wire (pts (xy 182.88 171.45) (xy 177.8 171.45)) (stroke (width 0) (type default)))(global_label "3V3_RF" (shape input) (at 177.8 171.45 0) (effects (font (size 0.8 0.8)) (justify left))(property "Intersheetrefs" "${INTERSHEET_REFS}" (at 177.8 171.45 0) (effects (font (size 0.8 0.8)) (hide yes))))(wire (pts (xy 198.12 171.45) (xy 203.2 171.45)) (stroke (width 0) (type default)))(global_label "GND" (shape input) (at 203.2 171.45 180) (effects (font (size 0.8 0.8)) (justify right))(property "Intersheetrefs" "${INTERSHEET_REFS}" (at 203.2 171.45 0) (effects (font (size 0.8 0.8)) (hide yes))))(symbol (lib_id "PRO:C29") (at 270.51 171.45 0) (unit 1) (exclude_from_sim no) (in_bom yes) (on_board yes) (dnp no)(property "Reference" "C29" (at 270.51 165.91 0) (effects (font (size 1 1)) ))(property "Value" "100n" (at 270.51 176.98999999999998 0) (effects (font (size 1 1)) ))(property "Footprint" "PRO:Capacitor_SMD__C_0402_1005Metric" (at 270.51 171.45 0) (effects (font (size 1 1)) (hide yes)))(property "Datasheet" "" (at 270.51 171.45 0) (effects (font (size 1 1)) (hide yes)))(property "MPN" "GRM155R71C104KA88D" (at 270.51 171.45 0) (effects (font (size 1 1)) (hide yes)))(pin "1")(pin "2"))(wire (pts (xy 262.89 171.45) (xy 257.81 171.45)) (stroke (width 0) (type default)))(global_label "3V3_RF" (shape input) (at 257.81 171.45 0) (effects (font (size 0.8 0.8)) (justify left))(property "Intersheetrefs" "${INTERSHEET_REFS}" (at 257.81 171.45 0) (effects (font (size 0.8 0.8)) (hide yes))))(wire (pts (xy 278.13 171.45) (xy 283.21 171.45)) (stroke (width 0) (type default)))(global_label "GND" (shape input) (at 283.21 171.45 180) (effects (font (size 0.8 0.8)) (justify right))(property "Intersheetrefs" "${INTERSHEET_REFS}" (at 283.21 171.45 0) (effects (font (size 0.8 0.8)) (hide yes)))))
